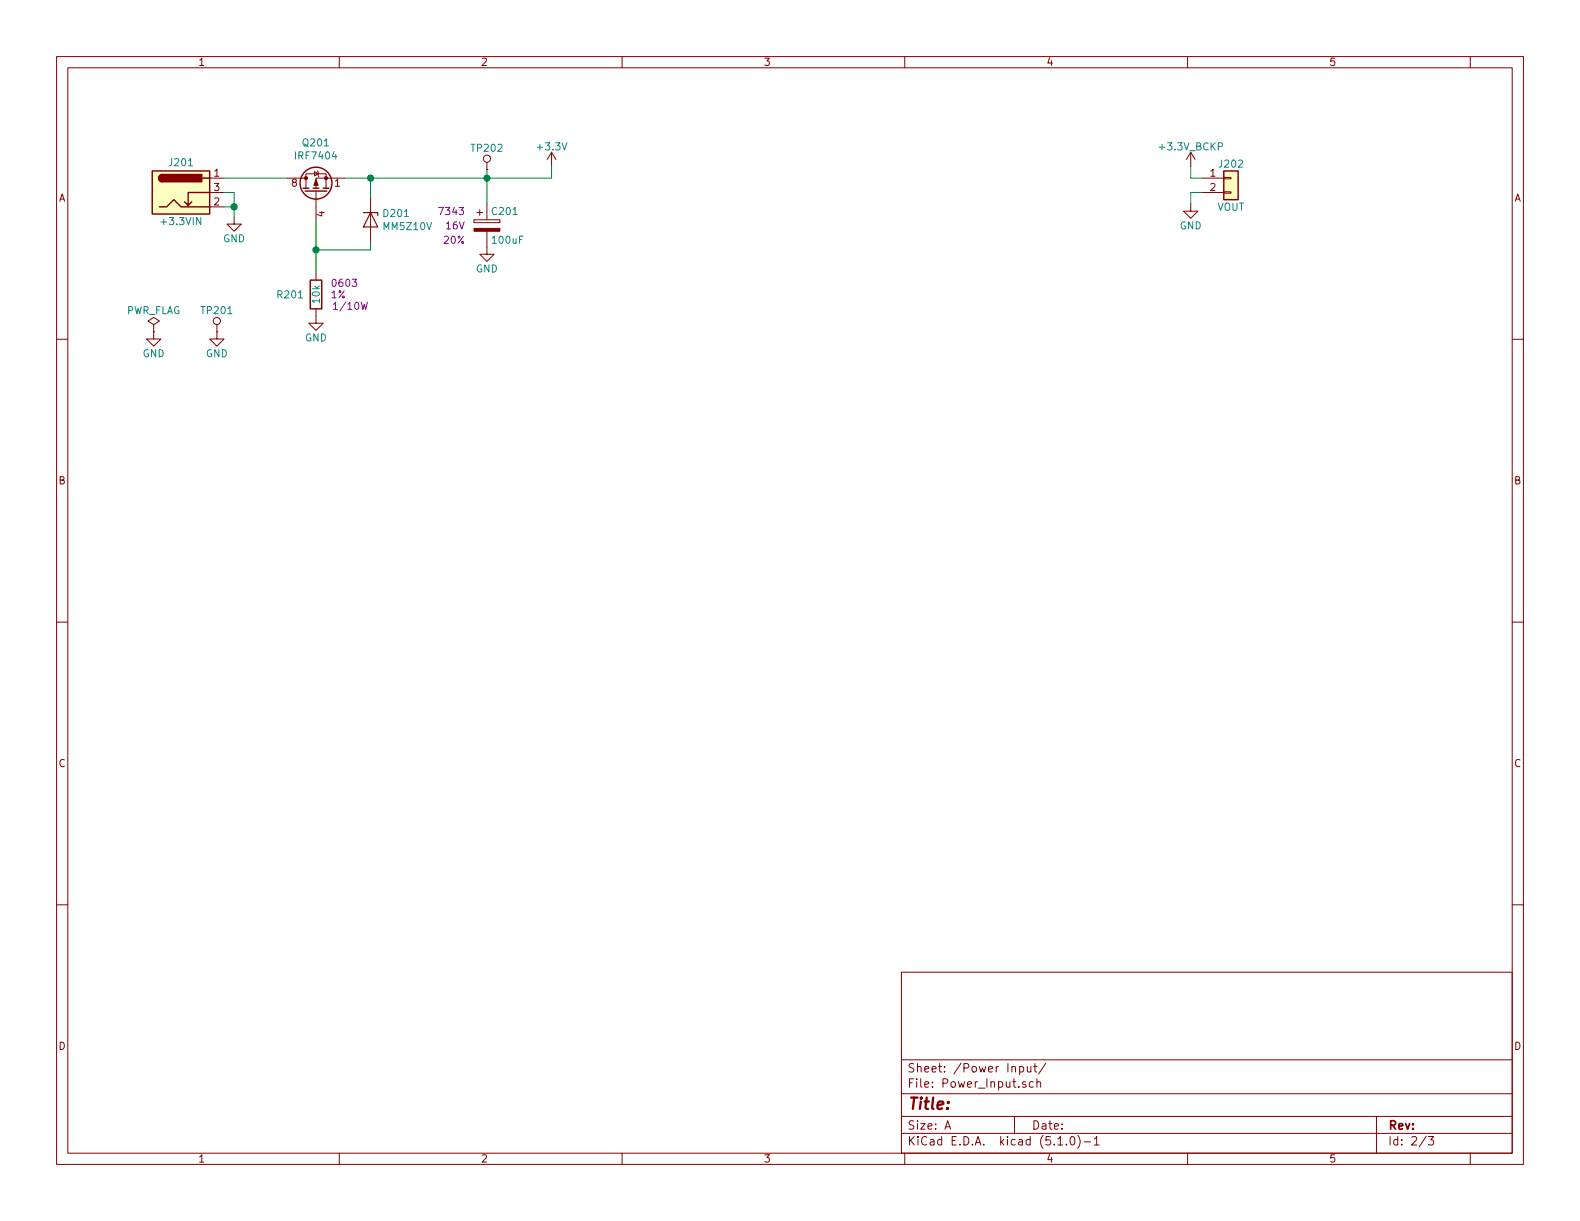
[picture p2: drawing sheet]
<svg xmlns="http://www.w3.org/2000/svg" width="279mm" height="216mm" viewBox="0 0 279 216" stroke-linecap="round" stroke-linejoin="round" font-family="sans-serif">
<g fill="none" stroke="#840000" stroke-width=".18">
<path d="M10 10h259.4v195.9h-259.4zM12 12h255.4v191.9h-255.4zM60 10v2M110 10v2M160 10v2M210 10v2M260 10v2M37.1 31.5h2.5M37.1 36.6h2.5M37.1 34h2.5M41.4 38.4v1.2h1.3l-1.3 1.3-1.3-1.3h1.3M50.8 31.5h3.3"/>
<path d="M54.1 31.5v-.8h3.6v2.6M54.1 31.5v1.8M55.6 30.4l.7 .3-.7 .4zM55.9 33.8v5.3M56.1 30.2l.2 .2v.7l.1 .1M61 31.5h-5.1v1.8M65.5 35.1v7.6M83.8 38.9v.5zM83.8 39.4h4.6zM83.8 38.9h4.6zM84.3 37.6h1M84.8 37.1v1"/>
<path d="M86.1 30h.1M86.1 28.7v1.3M86.1 36.1v2.8M88.4 38.9v.5zM97.5 26.9l-.7 1.3M97.5 26.9v2.6M97.5 26.9l.8 1.3M210.6 36.1v1.2h1.2l-1.2 1.3-1.3-1.3h1.3M210.6 26.9l-.8 1.3M210.6 26.9v2.6M210.6 26.9l.7 1.3M212.6 31.5h3.8"/>
<path d="M212.6 34h3.8M216.4 33.9h1.3v.3h-1.3zM216.4 31.4h1.3v.2h-1.3zM10 60h2M27.2 58.7v1.2h1.2l-1.2 1.3-1.3-1.3h1.3M27.2 57.4l1-.6-1-.7-1 .7 1 .6v1.3M27.2 58.7h.1M38.4 58.7v1.2h1.2l-1.2 1.3-1.3-1.3h1.3M38.4 58.7h.1M38.4 57.4v1.3M55.9 54.6v2.6h1.2l-1.2 1.2-1.3-1.2h1.3M55.9 48.3v1.2"/>
<path d="M86.1 40.9v4.1h1.3l-1.3 1.2-1.3-1.2h1.3M267.4 60h2M10 110h2M267.4 110h2M10 160h2M267.4 160h2M159.4 171.9h108v32h-108zM159.4 197.4h108M159.4 193.4h108M159.4 187.4h108M167.1 199.7l.5-1.5 .5 1.5M167.2 199.2h.8"/>
<path d="M179.4 197.4v3M180.3 188.6h.4l.3 .2-.1 .6-.2 .2-.4-.1M180.3 188.6v1.5M181.4 191.3a.37 .37 0 0 0-.6 .2l.1 .2 .5 .1 .1 .2-.3 .3-.4-.1M181.7 188.6v.9l.4 .1 .2-.2M182.3 188.6v1M182.7 191.3h-.4l-.3 .2 .1 .6 .2 .2 .4-.1M182.8 188.6h.6M183 188.1v1.3l.4 .2M183.4 191.4v-.1a.37 .37 0 0 1 .6 .2v.8M183.4 190.8v1.5M184.9 188l-1.2 1.9"/>
<path d="M243.4 197.4v6.5M60 203.9v2M110 203.9v2M159.4 200.4h108M160 203.9v2M187.1 202.5h.8M188.6 202.3v.2M189.4 201.1l.3-.1a.94 .94 0 0 1 0 1.5 .82 .82 0 0 1-.3-1.4zM190.6 200.8a1.71 1.71 0 0 1 0 2.2M191.7 201.9h1.2M193.5 201.4l.4-.4v1.5M193.5 202.5h.9"/>
<path d="M210 203.9v2M252.2 200.9l-1.2 1.9M252.6 201h.9l-.5 .5 .4 .2v.6l-.2 .2-.6-.2M260 203.9v2"/>
<circle cx="86.1" cy="28.1" r=".63"/>
<circle cx="38.4" cy="56.8" r=".63"/>
</g>
<g fill="#ffffc2" stroke="#ffffc2" stroke-width=".18">
<path d="M26.9 30.2h10.2v7.6h-10.2z"/>
<path d="M216.4 30.2h2.5v5.1h-2.5z"/>
</g>
<g fill="none" stroke="#840000" stroke-width=".25">
<path d="M26.9 30.2h10.2v7.6h-10.2zM28.2 36.6h1.3l1.2-1.3 1.3 1.3h5.1M28.7 30.9a.63 .63 0 0 0-.6 .6 .63 .63 0 0 0 .6 .6M33.9 35.7l-.6 .6M35.8 31.5h1.3M37.1 34h-3.8v2.3l-.7-.6M53.6 33.3h1M54 33.8h3.8M55.4 33.3h1M57.1 33.3h1.1M216.4 30.2h2.5v5.1h-2.5zM54.9 49.5h2v5.1h-2z"/>
<circle cx="55.9" cy="32.4" r="2.82"/>
</g>
<g fill="#840000" stroke="#840000" stroke-width=".25">
<path d="M28.2 31l.5-.1v1.2a.64 .64 0 0 1-.6-.4 .64 .64 0 0 1 .1-.7z"/>
<path d="M28.7 30.9h7v1.2h-7z"/>
</g>
<g fill="#840000" stroke="#840000" stroke-width=".18">
<path d="M55.9 31.8l.4 1h-.8z"/>
<path d="M83.8 40.4h4.6v.5h-4.6z"/>
<circle cx="57.7" cy="31.5" r=".28"/>
<circle cx="54.1" cy="31.5" r=".28"/>
</g>
<path d="M39.6 34h1.8v4.4M39.6 36.6h1.8M39.6 31.5h11.2M55.9 39.1v9.2M65.5 31.5v3.6M86.1 30v6.1M97.5 29.5v2h-36.5M210.6 29.5v2h2M212.6 34h-2v2.1M65.5 42.7v1.5h-9.6" fill="none" stroke="#008400" stroke-width=".18"/>
<g fill="#008400" stroke="#008400" stroke-width=".25">
<circle cx="41.4" cy="36.6" r=".51"/>
<circle cx="55.9" cy="44.2" r=".51"/>
<circle cx="65.5" cy="31.5" r=".51"/>
<circle cx="86.1" cy="31.5" r=".51"/>
</g>
<path d="M64.3 37.6h2.5v.5M65.5 37.6l1.3 2.5h-2.5z" fill="none" stroke="#840000" stroke-width=".2"/>
<text font-size="2.8" fill="#840000" x="160.4" y="196.2">Title:</text>
<g font-size="2.1" fill="#840000">
<text x="160.4" y="189.6">Sheet: /Power Input/</text>
<text x="160.4" y="192.3">File: Power_Input.sch</text>
<text x="160.4" y="202.5">KiCad E.D.A. kicad (5.1.0)-1</text>
<text x="160.4" y="199.7">Size: A</text>
<text x="182.4" y="199.7">Date:</text>
<text x="245.4" y="199.7">Rev:</text>
<text x="245.4" y="202.5">Id: 2/3</text>
</g>
<g font-size="1.8" fill="#840000">
<text x="35" y="11.6">1</text>
<text x="85" y="11.6">2</text>
<text x="135" y="11.6">3</text>
<text x="185" y="11.6">4</text>
<text x="235" y="11.6">5</text>
<text x="10.4" y="35.6">A</text>
<text x="37.9" y="31.2">1</text>
<text x="37.9" y="33.8">3</text>
<text x="51.6" y="33">8</text>
<text x="59.2" y="33">1</text>
<text x="214" y="31.2">1</text>
<text x="214" y="33.8">2</text>
<text x="267.8" y="35.6">A</text>
<text x="37.9" y="36.3">2</text>
<text x="57.4" y="38.3" transform="rotate(-90 57.4 38.3)">4</text>
<text x="10.4" y="85.6">B</text>
<text x="267.8" y="85.6">B</text>
<text x="10.4" y="135.6">C</text>
<text x="267.8" y="135.6">C</text>
<text x="10.4" y="185.6">D</text>
<text x="267.8" y="185.6">D</text>
<text x="35" y="205.5">1</text>
<text x="85" y="205.5">2</text>
<text x="135" y="205.5">3</text>
<text x="185" y="205.5">4</text>
<text x="235" y="205.5">5</text>
</g>
<g font-size="1.8" fill="#008484">
<text x="30" y="29.4">J201</text>
<text x="52.5" y="28.2">IRF7404</text>
<text x="53.7" y="25.9">Q201</text>
<text x="83.5" y="26.8">TP202</text>
<text x="95.2" y="26.6">+3.3V</text>
<text x="205.2" y="26.6">+3.3V_BCKP</text>
<text x="215.7" y="29.6">J202</text>
<text x="28.8" y="39.8">+3.3VIN</text>
<text x="67.9" y="38.4">D201</text>
<text x="68" y="40.7">MM5Z10V</text>
<text x="87.1" y="38">C201</text>
<text x="208.6" y="40.6">GND</text>
<text x="215.2" y="37.3">VOUT</text>
<text x="39.4" y="42.8">GND</text>
<text x="87.2" y="43.1">100uF</text>
<text x="49.2" y="52.8">R201</text>
<text x="56.6" y="53.5" transform="rotate(-90 56.6 53.5)">10k</text>
<text x="84.2" y="48.2">GND</text>
<text x="22.2" y="55.5">PWR_FLAG</text>
<text x="35.8" y="55.5">TP201</text>
<text x="25.2" y="63.2">GND</text>
<text x="36.4" y="63.2">GND</text>
<text x="53.9" y="60.4">GND</text>
</g>
<g font-size="1.8" fill="#840084">
<text x="77.9" y="38">7343</text>
<text x="78.9" y="40.6">16V</text>
<text x="78.5" y="43.1">20%</text>
<text x="58.5" y="52.8">1%</text>
<text x="59" y="50.7">0603</text>
<text x="59.4" y="54.8">1/10W</text>
</g>
</svg>
